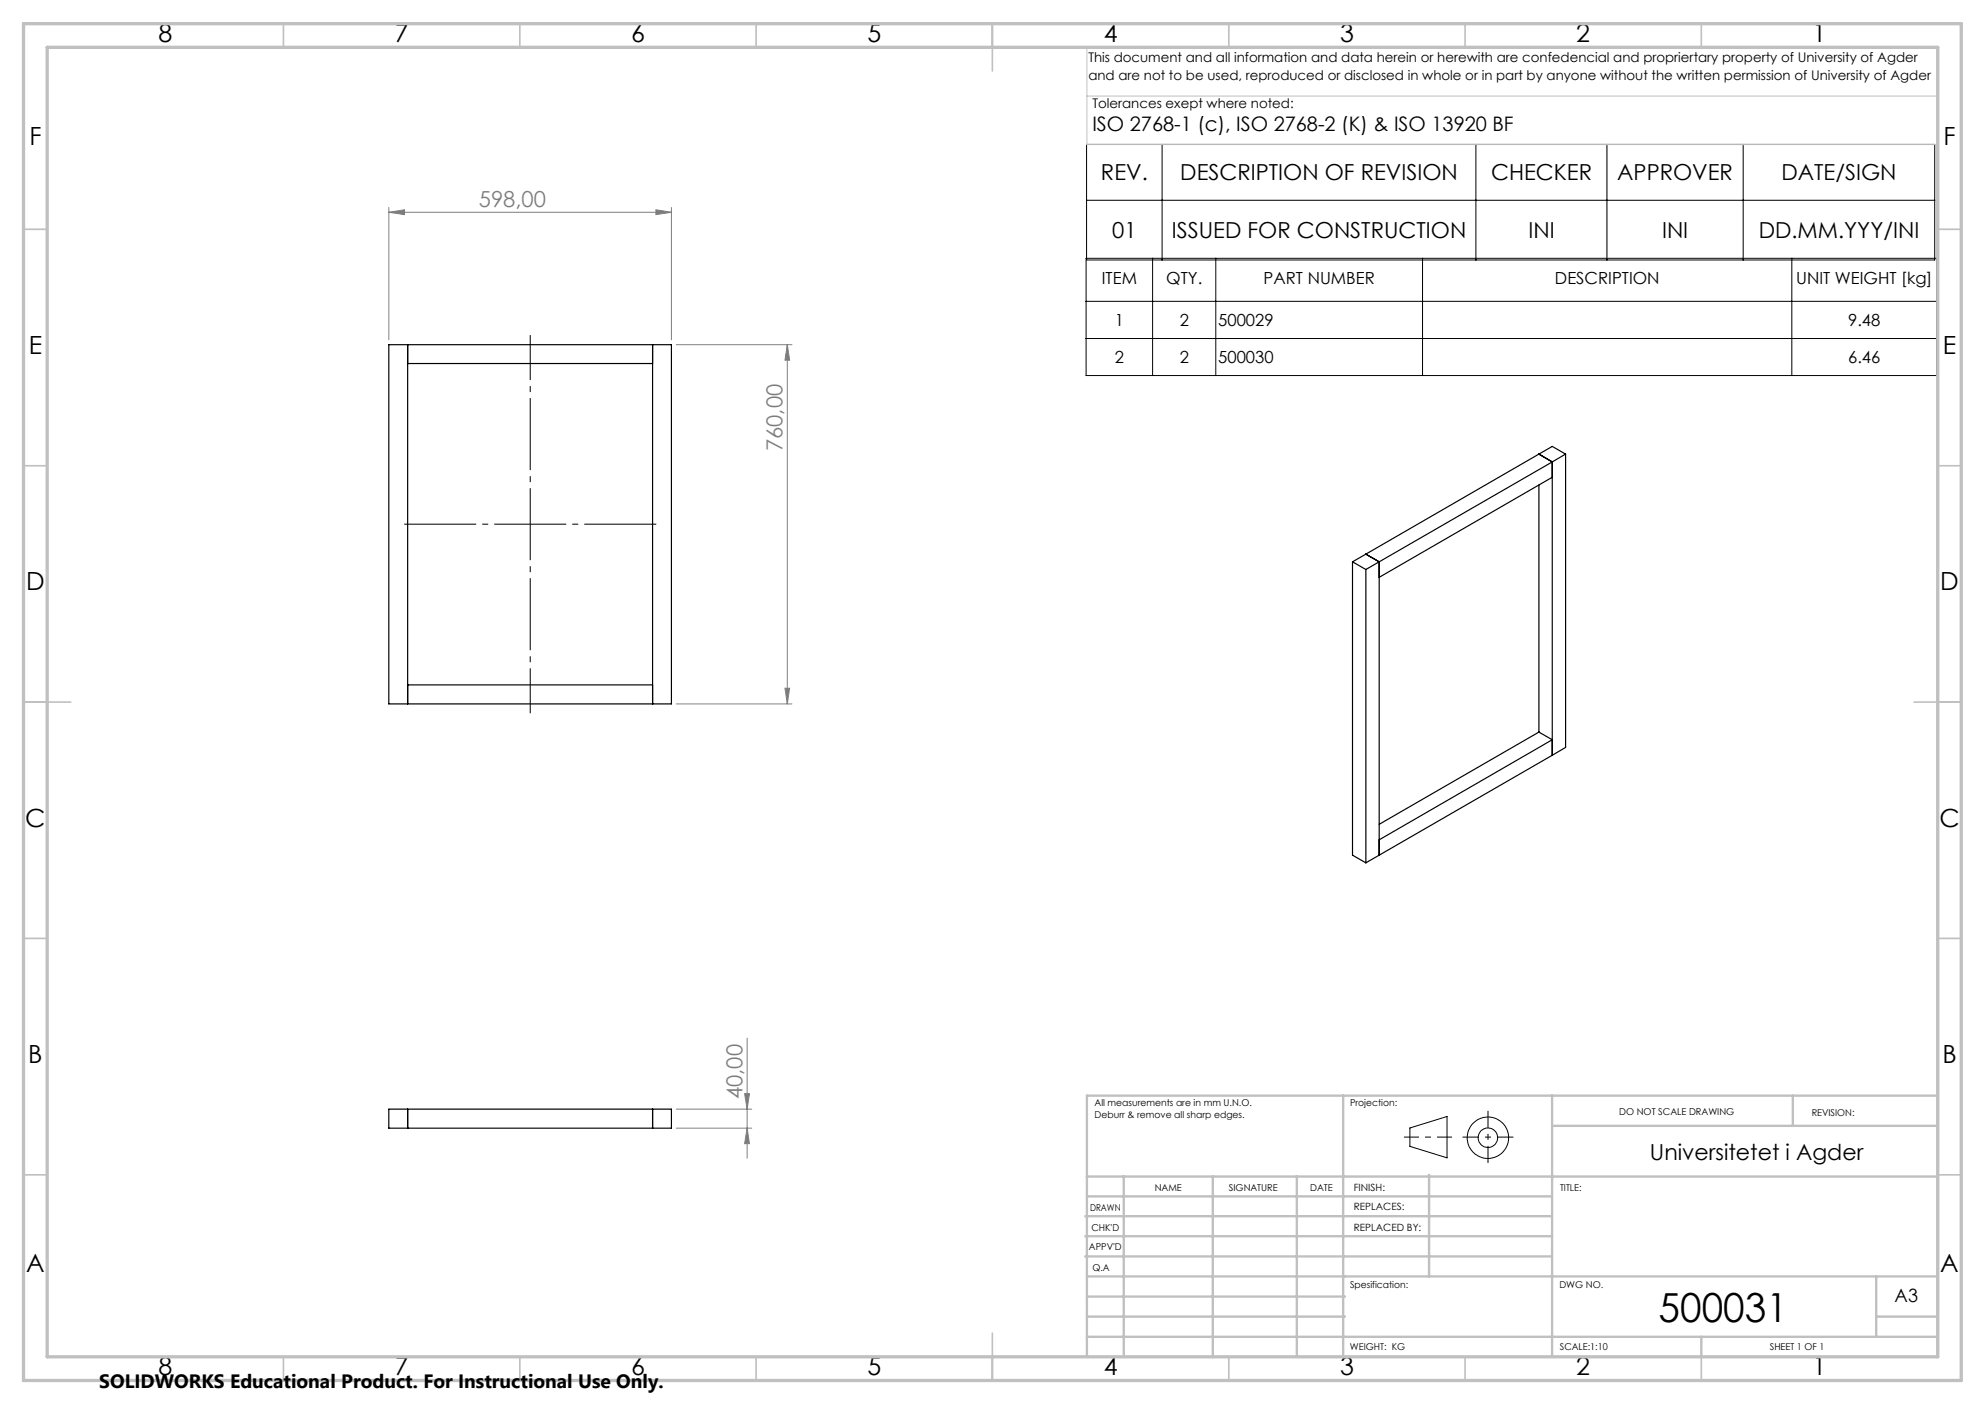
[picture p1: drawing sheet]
<svg xmlns="http://www.w3.org/2000/svg" width="420mm" height="297mm" viewBox="0 0 420 297" stroke-linecap="round" stroke-linejoin="round" font-family="sans-serif">
<g fill="none" stroke="#000" stroke-width=".25">
<path d="M82.3 72.9h59.8v76h-59.8zM86.3 76.9h51.8M86.3 72.9v76M138.1 72.9v76M325.6 96.1l2.8 1.6M325.6 96.1l-36.6 21.1M325.6 96.1l2.8-1.7 2.9 1.7M328.4 97.7l-36.6 21.1M328.4 97.7v62.1M331.3 96.1l-2.9 1.6M331.3 96.1v62l-2.9 1.7M286.2 118.8l2.8 1.7"/>
<path d="M286.2 118.8v62.1l2.8 1.6M289 117.2l2.8 1.6M289 117.2l-2.8 1.6M291.8 118.8v62.1M291.8 118.8l-2.8 1.7M325.6 102.6v52.3M328.4 101l-36.6 21.1M289 120.5v62M86.3 144.9h51.8M325.6 154.9l2.8 1.6-36.6 21.2M325.6 154.9l-33.8 19.5M328.4 159.8l-36.6 21.1"/>
<path d="M291.8 180.9l-2.8 1.6M82.3 234.6h59.8v4.1h-59.8zM86.3 234.6v4.1M138.1 234.6v4.1"/>
</g>
<g fill="none" stroke="#808080" stroke-width=".21">
<path d="M82.3 44.9l3.3-.5v1zM82.3 43.9v28M82.3 44.9h59.8M138.8 44.4l3.3 .5-3.3 .5zM142.1 43.9v28M143.1 72.9h24.5M166.6 72.9v76M166.6 72.9l.5 3.3h-1zM143.1 148.9h24.5M166.1 145.6h1l-.5 3.3zM158.1 219.6v25.4M143.1 234.6h16"/>
<path d="M143.1 238.7h16M157.6 231.3h1l-.5 3.3zM158.1 238.7l.5 3.2h-1z"/>
</g>
<g fill="none" stroke="#000" stroke-width=".21">
<path d="M229.9 30.5h179.5v24.5h-179.5zM245.9 30.5v24.5M312.3 30.5v24.5M340 30.5v24.5M368.8 30.5v24.5M229.8 54.6h180v24.8h-180zM229.9 42.4h179.5M243.9 54.6v24.8M257.2 54.6v24.8M301 54.6v24.8M379.1 54.6v24.8M229.8 63.7h180"/>
<path d="M229.8 71.6h180M298.3 238.6l7.9-2.4v8.7l-7.9-2.4z"/>
<circle cx="314.8" cy="240.7" r="2.07"/>
<circle cx="314.8" cy="240.7" r="4.4"/>
</g>
<path d="M112.2 70.9v80" fill="none" stroke="#000" stroke-width=".21" stroke-dasharray="15.2 1.3 1.3 1.3" stroke-dashoffset="5.7" stroke-linecap="butt"/>
<path d="M84.3 110.9h55.8" fill="none" stroke="#000" stroke-width=".21" stroke-dasharray="15.2 1.3 1.3 1.3" stroke-dashoffset="-1.2" stroke-linecap="butt"/>
<path d="M297.1 240.5h10.1" fill="none" stroke="#000" stroke-width=".21" stroke-dasharray="15.2 1.3 1.3 1.3" stroke-dashoffset="12.1" stroke-linecap="butt"/>
<path d="M314.8 235v11" fill="none" stroke="#000" stroke-width=".21" stroke-dasharray="15.2 1.3 1.3 1.3" stroke-dashoffset="11.6" stroke-linecap="butt"/>
<path d="M309.5 240.5h10.7" fill="none" stroke="#000" stroke-width=".21" stroke-dasharray="15.2 1.3 1.3 1.3" stroke-dashoffset="11.8" stroke-linecap="butt"/>
<path d="M230 10v20.6h180M230.5 10h179.5v33M230 20.3h180" fill="none" stroke="#c0c0c0" stroke-width=".21"/>
<g fill="none" stroke="#c0c0c0" stroke-width=".35">
<path d="M60 5v5M110 5v5M160 5v5M210 5v10M260 5v5M310 5v5M360 5v5M5 48.5h5M410 48.5h5M5 98.5h5M410 98.5h5M5 148.5h10"/>
<path d="M405 148.5h10M5 198.5h5M410 198.5h5M5 248.5h5M410 248.5h5M60 287v5M110 287v5M160 287v5M210 282v10M260 287v5M310 287v5M360 287v5"/>
</g>
<g fill="none" stroke="#c0c0c0" stroke-width=".5">
<path d="M284.2 231.8v55.2M328.4 231.8v55.2M328.8 238.2h81.2M379.3 231.8v6.4M410 231.8h-180v55.2M229.6 257.3h98.8M230 248.9h179.6M230 253.1h98.4M237.8 248.8v38.2M256.6 248.9v38.2M274.4 248.8v38.2M302.4 248.5v21.5"/>
<path d="M229.6 265.8h98.8M229.6 261.5h98.8M230 278.5h54.6M230 274.3h54.6M230 270h180M397 278.5h13M397 270v12.8M230 282.8h180M360 282.8v4.2"/>
</g>
<path d="M5 5h410v287h-410zM10 10h400v277h-400z" fill="none" stroke="#c0c0c0" stroke-width=".7"/>
<g fill="#808080">
<path d="M138.8 44.4l3.3 .5-3.3 .5zM82.3 44.9l3.3-.5v1z"/>
<path d="M166.1 145.6h1l-.5 3.3zM166.6 72.9l.5 3.3h-1z"/>
<path d="M157.6 231.3h1l-.5 3.3zM158.1 238.7l.5 3.2h-1z"/>
</g>
<text font-size="8.5" x="350.9" y="279.7">500031</text>
<g font-size="5.3">
<text x="33.5" y="8.9">8</text>
<text x="83.5" y="8.9">7</text>
<text x="133.5" y="8.9">6</text>
<text x="183.5" y="8.9">5</text>
<text x="233.5" y="8.9">4</text>
<text x="283.5" y="8.9">3</text>
<text x="333.5" y="8.9">2</text>
<text x="383.5" y="8.9">1</text>
<text x="6.2" y="30.7">F</text>
<text x="411.2" y="30.7">F</text>
<text x="6.1" y="74.9">E</text>
<text x="411.1" y="74.9">E</text>
<text x="5.5" y="124.9">D</text>
<text x="410.5" y="124.9">D</text>
<text x="5.3" y="174.9">C</text>
<text x="410.3" y="174.9">C</text>
<text x="6" y="224.9">B</text>
<text x="411" y="224.9">B</text>
<text x="5.5" y="269.2">A</text>
<text x="410.5" y="269.2">A</text>
<text x="33.5" y="290.9">8</text>
<text x="83.5" y="290.9">7</text>
<text x="133.5" y="290.9">6</text>
<text x="183.5" y="290.9">5</text>
<text x="233.5" y="290.9">4</text>
<text x="283.5" y="290.9">3</text>
<text x="333.5" y="290.9">2</text>
<text x="383.5" y="290.9">1</text>
</g>
<g font-size="4.7">
<text x="233" y="38.1">REV.</text>
<text x="249.7" y="38.1">DESCRIPTION OF REVISION</text>
<text x="315.5" y="38.1">CHECKER</text>
<text x="342.2" y="38.1">APPROVER</text>
<text x="376.9" y="38.1">DATE/SIGN</text>
<text x="235.3" y="50.3">01</text>
<text x="247.9" y="50.3">ISSUED FOR CONSTRUCTION</text>
<text x="323.4" y="50.3">INI</text>
<text x="351.7" y="50.3">INI</text>
<text x="372.1" y="50.3">DD.MM.YYY/INI</text>
<text x="349.1" y="245.3">Universitetet i Agder</text>
</g>
<g font-size="4.7" fill="#808080">
<text x="101.3" y="43.9">598,00</text>
<text x="165.6" y="95.5" transform="rotate(-90 165.6 95.5)">760,00</text>
<text x="157.1" y="232.5" transform="rotate(-90 157.1 232.5)">40,00</text>
</g>
<text font-size="4.2" x="231.1" y="27.8">ISO 2768-1 (c), ISO 2768-2 (K) &amp; ISO 13920 BF</text>
<text font-size="4.1" x="21" y="293.7">SOLIDWORKS Educational Product. For Instructional Use Only.</text>
<text font-size="3.9" x="400.9" y="275.5">A3</text>
<g font-size="3.5">
<text x="233.1" y="60.2">ITEM</text>
<text x="246.8" y="60.2">QTY.</text>
<text x="267.4" y="60.2">PART NUMBER</text>
<text x="329" y="60.2">DESCRIPTION</text>
<text x="380" y="60.2">UNIT WEIGHT [kg]</text>
<text x="235.9" y="69">1</text>
<text x="249.6" y="69">2</text>
<text x="257.8" y="69">500029</text>
<text x="391" y="69">9.48</text>
<text x="235.9" y="76.8">2</text>
<text x="249.6" y="76.8">2</text>
<text x="257.8" y="76.8">500030</text>
<text x="391" y="76.8">6.46</text>
</g>
<g font-size="2.8">
<text x="230.3" y="13.1">This document and all information and data herein or herewith are confedencial and propriertary property of University of Agder</text>
<text x="230.3" y="16.9">and are not to be used, reproduced or disclosed in whole or in part by anyone without the written permission of University of Agder</text>
<text x="231.1" y="22.8">Tolerances exept where noted:</text>
</g>
<g font-size="2.1">
<text x="286.4" y="251.9">FINISH:</text>
<text x="286.5" y="256">REPLACES:</text>
<text x="286.5" y="260.4">REPLACED BY:</text>
</g>
<g font-size="2">
<text x="231.6" y="234">All measurements are in mm U.N.O.</text>
<text x="285.6" y="234">Projection:</text>
<text x="231.6" y="236.5">Deburr &amp; remove all sharp edges.</text>
<text x="342.6" y="236">DO NOT SCALE DRAWING</text>
<text x="383.3" y="236.2">REVISION:</text>
<text x="244.3" y="252">NAME</text>
<text x="260" y="251.9">SIGNATURE</text>
<text x="277.2" y="251.9">DATE</text>
<text x="330.1" y="251.9">TITLE:</text>
<text x="230.6" y="256.1">DRAWN</text>
<text x="230.9" y="260.3">CHK'D</text>
<text x="230.4" y="264.4">APPV'D</text>
<text x="231.1" y="268.8">Q.A</text>
<text x="285.6" y="272.5">Spesification:</text>
<text x="330" y="272.5">DWG NO.</text>
<text x="285.6" y="285.5">WEIGHT: KG</text>
<text x="330.1" y="285.6">SCALE:1:10</text>
<text x="374.5" y="285.6">SHEET 1 OF 1</text>
</g>
</svg>
